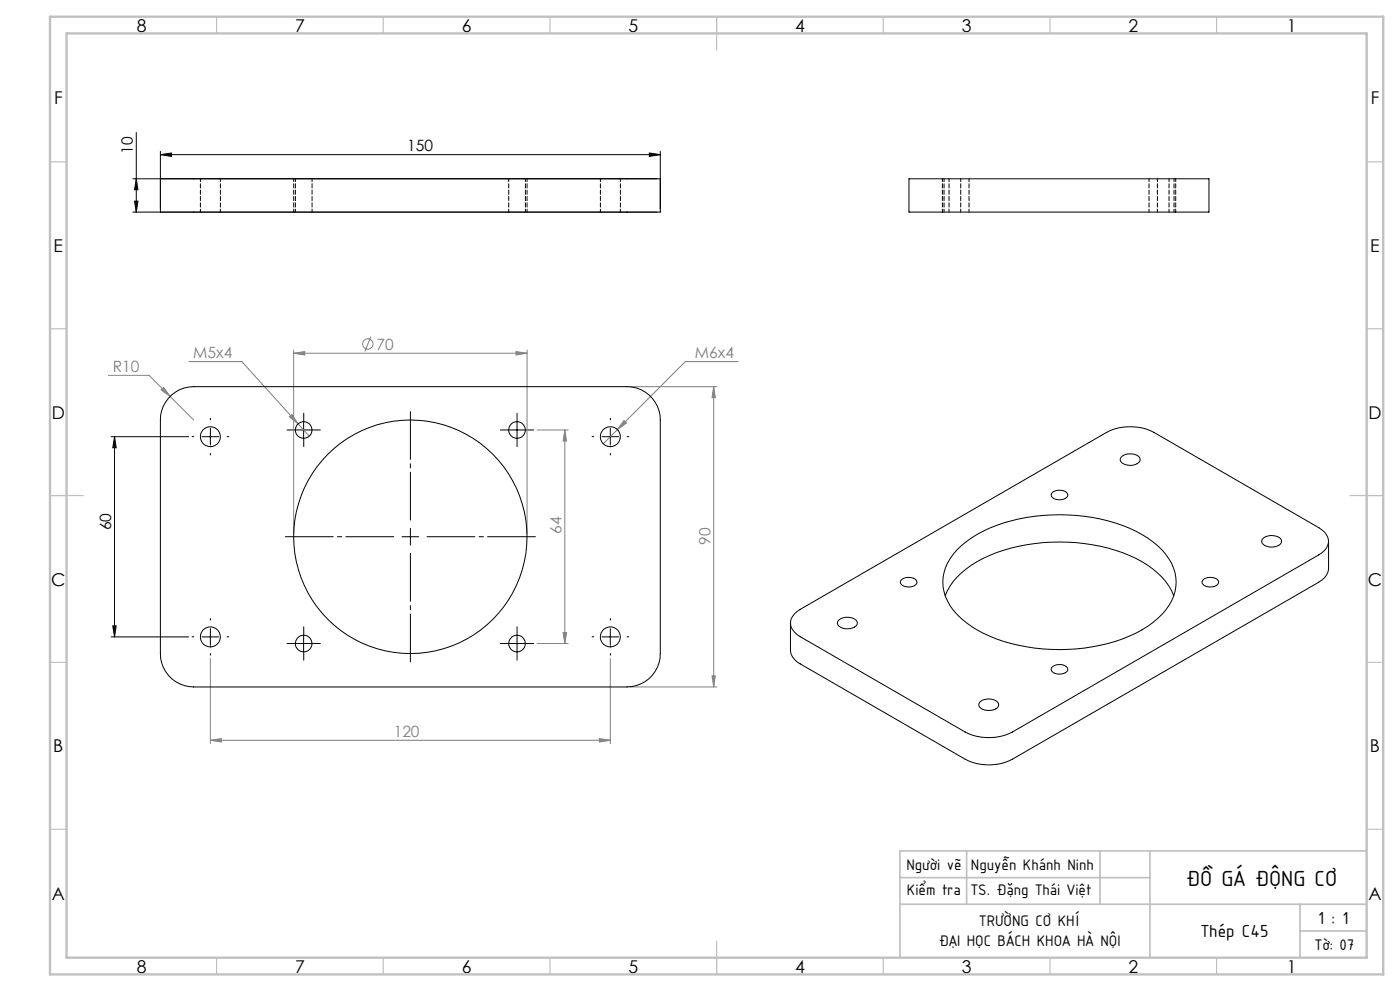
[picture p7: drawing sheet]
<svg xmlns="http://www.w3.org/2000/svg" width="420mm" height="297mm" viewBox="0 0 420 297" stroke-linecap="round" stroke-linejoin="round" font-family="sans-serif">
<g fill="none" stroke="#808080" stroke-width=".3">
<path d="M32.5 112.5h12.2l13.4 13.4M49.1 116.1l1.9 2.7-2.7-2zM56.7 108.4h15.9l20.2 22.3M88.1 105.9l3.3-.5v1zM88.1 104.9v55M88.1 105.9h70M111.2 100.9l-1.7 4.4M154.8 105.4l3.3 .5-3.3 .5zM158.1 104.9v55M189.1 115.9h26M214.1 115.9v90M214.1 115.9l.5 3.3h-1z"/>
<path d="M221.5 108.4h-15.9l-24.6 24.6M86.8 124.9l.8-.7 1.8 2.8zM161.1 128.9h9.3M169.4 128.9l.6 3.3h-1.1zM169.4 128.9v64M187.2 126l.7 .8-2.7 2zM63.1 197.4v25.5M161.1 192.9h9.3M168.9 189.6h1.1l-.6 3.3zM183.1 197.4v25.5M189.1 205.9h26M213.6 202.6h1l-.5 3.3z"/>
<path d="M63.1 221.9l3.3-.5v1zM63.1 221.9h120M179.8 221.4l3.3 .5-3.3 .5z"/>
<circle cx="110.3" cy="103.1" r="1.56"/>
</g>
<g fill="none" stroke="#000" stroke-width=".3">
<path d="M40.9 39.7v23.9M39.9 53.6h157.2M40.9 53.6l.5 3.3h-1zM48.1 46.4l3.3-.5v1zM48.1 45.4v17.2M48.1 46.4h150M194.8 45.9l3.3 .5-3.3 .5zM198.1 45.4v17.2M39.9 63.6h157.2M40.4 60.3h1l-.5 3.3zM33.3 130.9h23.3M34.4 130.9l.5 3.3h-1.1z"/>
<path d="M34.4 130.9v60M60.6 130.9h5M63.1 128.4v5M88.6 128.9h5M91.1 126.4v5M152.6 128.9h5M155.1 126.4v5M180.6 130.9h5M183.1 128.4v5M123.1 158.4v5M120.6 160.9h5M33.3 190.9h23.3"/>
<path d="M33.8 187.6h1.1l-.5 3.3zM60.6 190.9h5M63.1 188.4v5M88.6 192.9h5M91.1 190.4v5M152.6 192.9h5M155.1 190.4v5M180.6 190.9h5M183.1 188.4v5"/>
</g>
<path d="M123.1 155.9v-32.5M118.1 160.9h-32.5M123.1 165.9v32.5M128.1 160.9h32.5" fill="none" stroke="#000" stroke-width=".3" stroke-dasharray="15.2 1.3 1.3 1.3" stroke-dashoffset=".9"/>
<g fill="none" stroke="#000" stroke-width=".3" stroke-dasharray="15.2 1.3 1.3 1.3">
<path d="M58.1 130.9h-.5M63.1 125.9v-.5M63.1 135.9v.5M68.1 130.9h.5M88.6 128.9h-2.5M91.1 126.4v-2.5M91.1 131.4v2.5M93.6 128.9h2.5M152.6 128.9h-2.5M155.1 126.4v-2.5M155.1 131.4v2.5M157.6 128.9h2.5"/>
<path d="M178.1 130.9h-.5M183.1 125.9v-.5M183.1 135.9v.5M188.1 130.9h.5M58.1 190.9h-.5M63.1 185.9v-.5M63.1 195.9v.5M68.1 190.9h.5M88.6 192.9h-2.5M91.1 190.4v-2.5M91.1 195.4v2.5M93.6 192.9h2.5"/>
<path d="M152.6 192.9h-2.5M155.1 190.4v-2.5M155.1 195.4v2.5M157.6 192.9h2.5M178.1 190.9h-.5M183.1 185.9v-.5M183.1 195.9v.5M188.1 190.9h.5"/>
</g>
<g fill="none" stroke="#c0c0c0" stroke-width=".35">
<path d="M65 5v5M115 5v5M165 5v5M215 5v10M265 5v5M315 5v5M365 5v5M15 48.5h5M410 48.5h5M15 98.5h5M410 98.5h5M15 148.5h10"/>
<path d="M405 148.5h10M15 198.5h5M410 198.5h5M15 248.5h5M410 248.5h5M65 287v5M115 287v5M165 287v5M215 282v10M265 287v5M315 287v5M365 287v5"/>
</g>
<path d="M290 255v16M330 255v16M345 255v32M410 255h-140v32M270 263h75M270 271h140M390 271v16M390 279h20" fill="none" stroke="#c0c0c0" stroke-width=".5"/>
<path d="M15 5h400v287h-400zM20 10h390v277h-390z" fill="none" stroke="#c0c0c0" stroke-width=".7"/>
<g fill="#000">
<path d="M48.1 46.4l3.3-.5v1zM194.8 45.9l3.3 .5-3.3 .5z"/>
<path d="M40.4 60.3h1l-.5 3.3zM40.9 53.6l.5 3.3h-1zM33.8 187.6h1.1l-.5 3.3zM34.4 130.9l.5 3.3h-1.1z"/>
</g>
<g fill="#808080">
<path d="M88.1 105.9l3.3-.5v1zM154.8 105.4l3.3 .5-3.3 .5zM86.8 124.9l2.6 2.1-1.8-2.8zM49.1 116.1l-.8 .7 2.7 2zM63.1 221.9l3.3-.5v1zM179.8 221.4l3.3 .5-3.3 .5zM187.2 126l-2 2.8 2.7-2z"/>
<path d="M214.1 115.9l.5 3.3h-1zM213.6 202.6h1l-.5 3.3z"/>
<path d="M169.4 128.9l.6 3.3h-1.1zM168.9 189.6h1.1l-.6 3.3z"/>
</g>
<g fill="none" stroke="#000" stroke-width=".3">
<path d="M48.1 53.6h150v10h-150zM272.7 53.6h90v10h-90zM51.5 118.3a9.8 9.8 0 0 1 6.6-2.4h130a9.9 9.9 0 0 1 10 10v70a10 10 0 0 1-10 10h-130a9.9 9.9 0 0 1-10-10v-70a9.8 9.8 0 0 1 3.4-7.6zM336.3 137.1a4 4 0 0 1 5.7 .3 1.94 1.94 0 0 1-2.1 2h-1.5a2.07 2.07 0 0 1-2.3-1.9zM315.5 147.8a3.4 3.4 0 0 1 4.7 .1 1.51 1.51 0 0 1-1.7 1.9h-.8a2 2 0 0 1-2.4-1.6zM270.3 174a3.4 3.4 0 0 1 4.7 0 1.57 1.57 0 0 1-1.8 1.9h-.7a2.07 2.07 0 0 1-2.4-1.6zM283.6 178.6a21.5 21.5 0 0 1 11.3-11.2 56.1 56.1 0 0 1 45.9 0 21.2 21.2 0 0 1 11.3 11.2M287.1 164.8a37.2 37.2 0 0 1 20.9-9.7 54.5 54.5 0 0 1 34.6 5.1 19.6 19.6 0 0 1 9.9 11.4 13.8 13.8 0 0 1-5.2 13.8 40.7 40.7 0 0 1-22 8.8 54.1 54.1 0 0 1-32.2-5.4 19.9 19.9 0 0 1-9.9-11.5 13.2 13.2 0 0 1 3.9-12.5zM361.1 173.6a3.5 3.5 0 0 1 4.4 .4 1.57 1.57 0 0 1-1.8 1.9h-.7a2 2 0 0 1-2.4-1.6zM378.7 161.5a4 4 0 0 1 5.7 .4 1.9 1.9 0 0 1-2.1 2h-1.5a2.05 2.05 0 0 1-2.3-1.9zM398.6 162.2v8.2a5 5 0 0 1-3 4.1l-91.9 53a15.5 15.5 0 0 1-14.1 0l-49.5-28.5a4.9 4.9 0 0 1-3-4.1v-8.2M238.4 184l1.7-1.4 91.9-53a15.8 15.8 0 0 1 14.1 0l49.5 28.5a4.5 4.5 0 0 1 2.7 5.3 5.8 5.8 0 0 1-2.7 2.9l-91.9 53.1a15.8 15.8 0 0 1-14.1 0l-49.5-28.6a4.6 4.6 0 0 1-2.8-5.3z"/>
<path d="M251.5 186a4 4 0 0 1 5.6 .3 1.9 1.9 0 0 1-2 2.1l-.8 .1a2.93 2.93 0 0 1-3.1-1.6zM294.3 210.1a4 4 0 0 1 5.2 .8 1.84 1.84 0 0 1-2 2h-.8a2.84 2.84 0 0 1-3-1.5v-.4zM315.5 200.1a3.4 3.4 0 0 1 4.7 .1 1.51 1.51 0 0 1-1.7 1.8h-.8a2 2 0 0 1-2.4-1.6z"/>
<circle cx="63.1" cy="130.9" r="3"/>
<circle cx="91.1" cy="128.9" r="2.5"/>
<circle cx="155.1" cy="128.9" r="2.5"/>
<circle cx="183.1" cy="130.9" r="2.99"/>
<circle cx="123.1" cy="160.9" r="35"/>
<circle cx="63.1" cy="190.9" r="3"/>
<circle cx="91.1" cy="192.9" r="2.49"/>
<circle cx="155.1" cy="192.9" r="2.49"/>
<circle cx="183.1" cy="190.9" r="3"/>
</g>
<g fill="none" stroke="#000" stroke-width=".3" stroke-dasharray="1.3 .6" stroke-dashoffset=".4">
<path d="M60.1 53.6v10M88.1 53.6v10M88.6 53.6v10M152.6 53.6v10M180.1 53.6v10M282.7 53.6v10M283.2 53.6v10M284.7 53.6v10M344.7 53.6v10M347.2 53.6v10M66.1 63.6v-10M93.6 63.6v-10"/>
<path d="M157.6 63.6v-10M158.1 63.6v-10M186.1 63.6v-10M288.2 63.6v-10M290.7 63.6v-10M350.7 63.6v-10M352.2 63.6v-10M352.7 63.6v-10"/>
</g>
<text font-size="7.1" x="355.8" y="265.6">ĐỒ GÁ ĐỘNG CƠ</text>
<g font-size="5.6">
<text x="360.2" y="280.8">Thép C45</text>
<text x="395.5" y="276.9">1 : 1</text>
</g>
<g font-size="5.3">
<text x="41" y="9.5">8</text>
<text x="88.5" y="9.5">7</text>
<text x="138.5" y="9.5">6</text>
<text x="188.5" y="9.5">5</text>
<text x="238.5" y="9.5">4</text>
<text x="288.5" y="9.5">3</text>
<text x="338.5" y="9.5">2</text>
<text x="386" y="9.5">1</text>
<text x="16.2" y="31.2">F</text>
<text x="411.2" y="31.2">F</text>
<text x="16.1" y="75.5">E</text>
<text x="411.1" y="75.5">E</text>
<text x="15.5" y="125.5">D</text>
<text x="410.5" y="125.5">D</text>
<text x="15.4" y="175.5">C</text>
<text x="410.4" y="175.5">C</text>
<text x="16" y="225.5">B</text>
<text x="411" y="225.5">B</text>
<text x="15.5" y="269.7">A</text>
<text x="410.5" y="269.7">A</text>
<text x="41" y="291.5">8</text>
<text x="88.5" y="291.5">7</text>
<text x="138.5" y="291.5">6</text>
<text x="188.5" y="291.5">5</text>
<text x="238.5" y="291.5">4</text>
<text x="288.5" y="291.5">3</text>
<text x="338.5" y="291.5">2</text>
<text x="386" y="291.5">1</text>
</g>
<g font-size="4.9">
<text x="271.9" y="260.7">Người vẽ</text>
<text x="291.3" y="260.7">Nguyễn Khánh Ninh</text>
<text x="272.1" y="268.2">Kiểm tra</text>
<text x="291.3" y="268.2">TS. Đặng Thái Việt</text>
<text x="293.8" y="277.5">TRƯỜNG CƠ KHÍ</text>
<text x="281.6" y="283.4">ĐẠI HỌC BÁCH KHOA HÀ NỘI</text>
<text x="394.5" y="284.7">Tờ: 07</text>
</g>
<g font-size="4.7">
<text x="39.9" y="46.2" transform="rotate(-90 39.9 46.2)">10</text>
<text x="122.2" y="45.3">150</text>
<text x="33.4" y="158.9" transform="rotate(-90 33.4 158.9)">60</text>
</g>
<g font-size="4.7" fill="#808080">
<text x="58" y="107.3">M5x4</text>
<text x="112.9" y="104.8">70</text>
<text x="208.5" y="107.4">M6x4</text>
<text x="33.8" y="111.5">R10</text>
<text x="168.4" y="159.9" transform="rotate(-90 168.4 159.9)">64</text>
<text x="213.1" y="163.2" transform="rotate(-90 213.1 163.2)">90</text>
<text x="118.1" y="220.8">120</text>
</g>
</svg>
